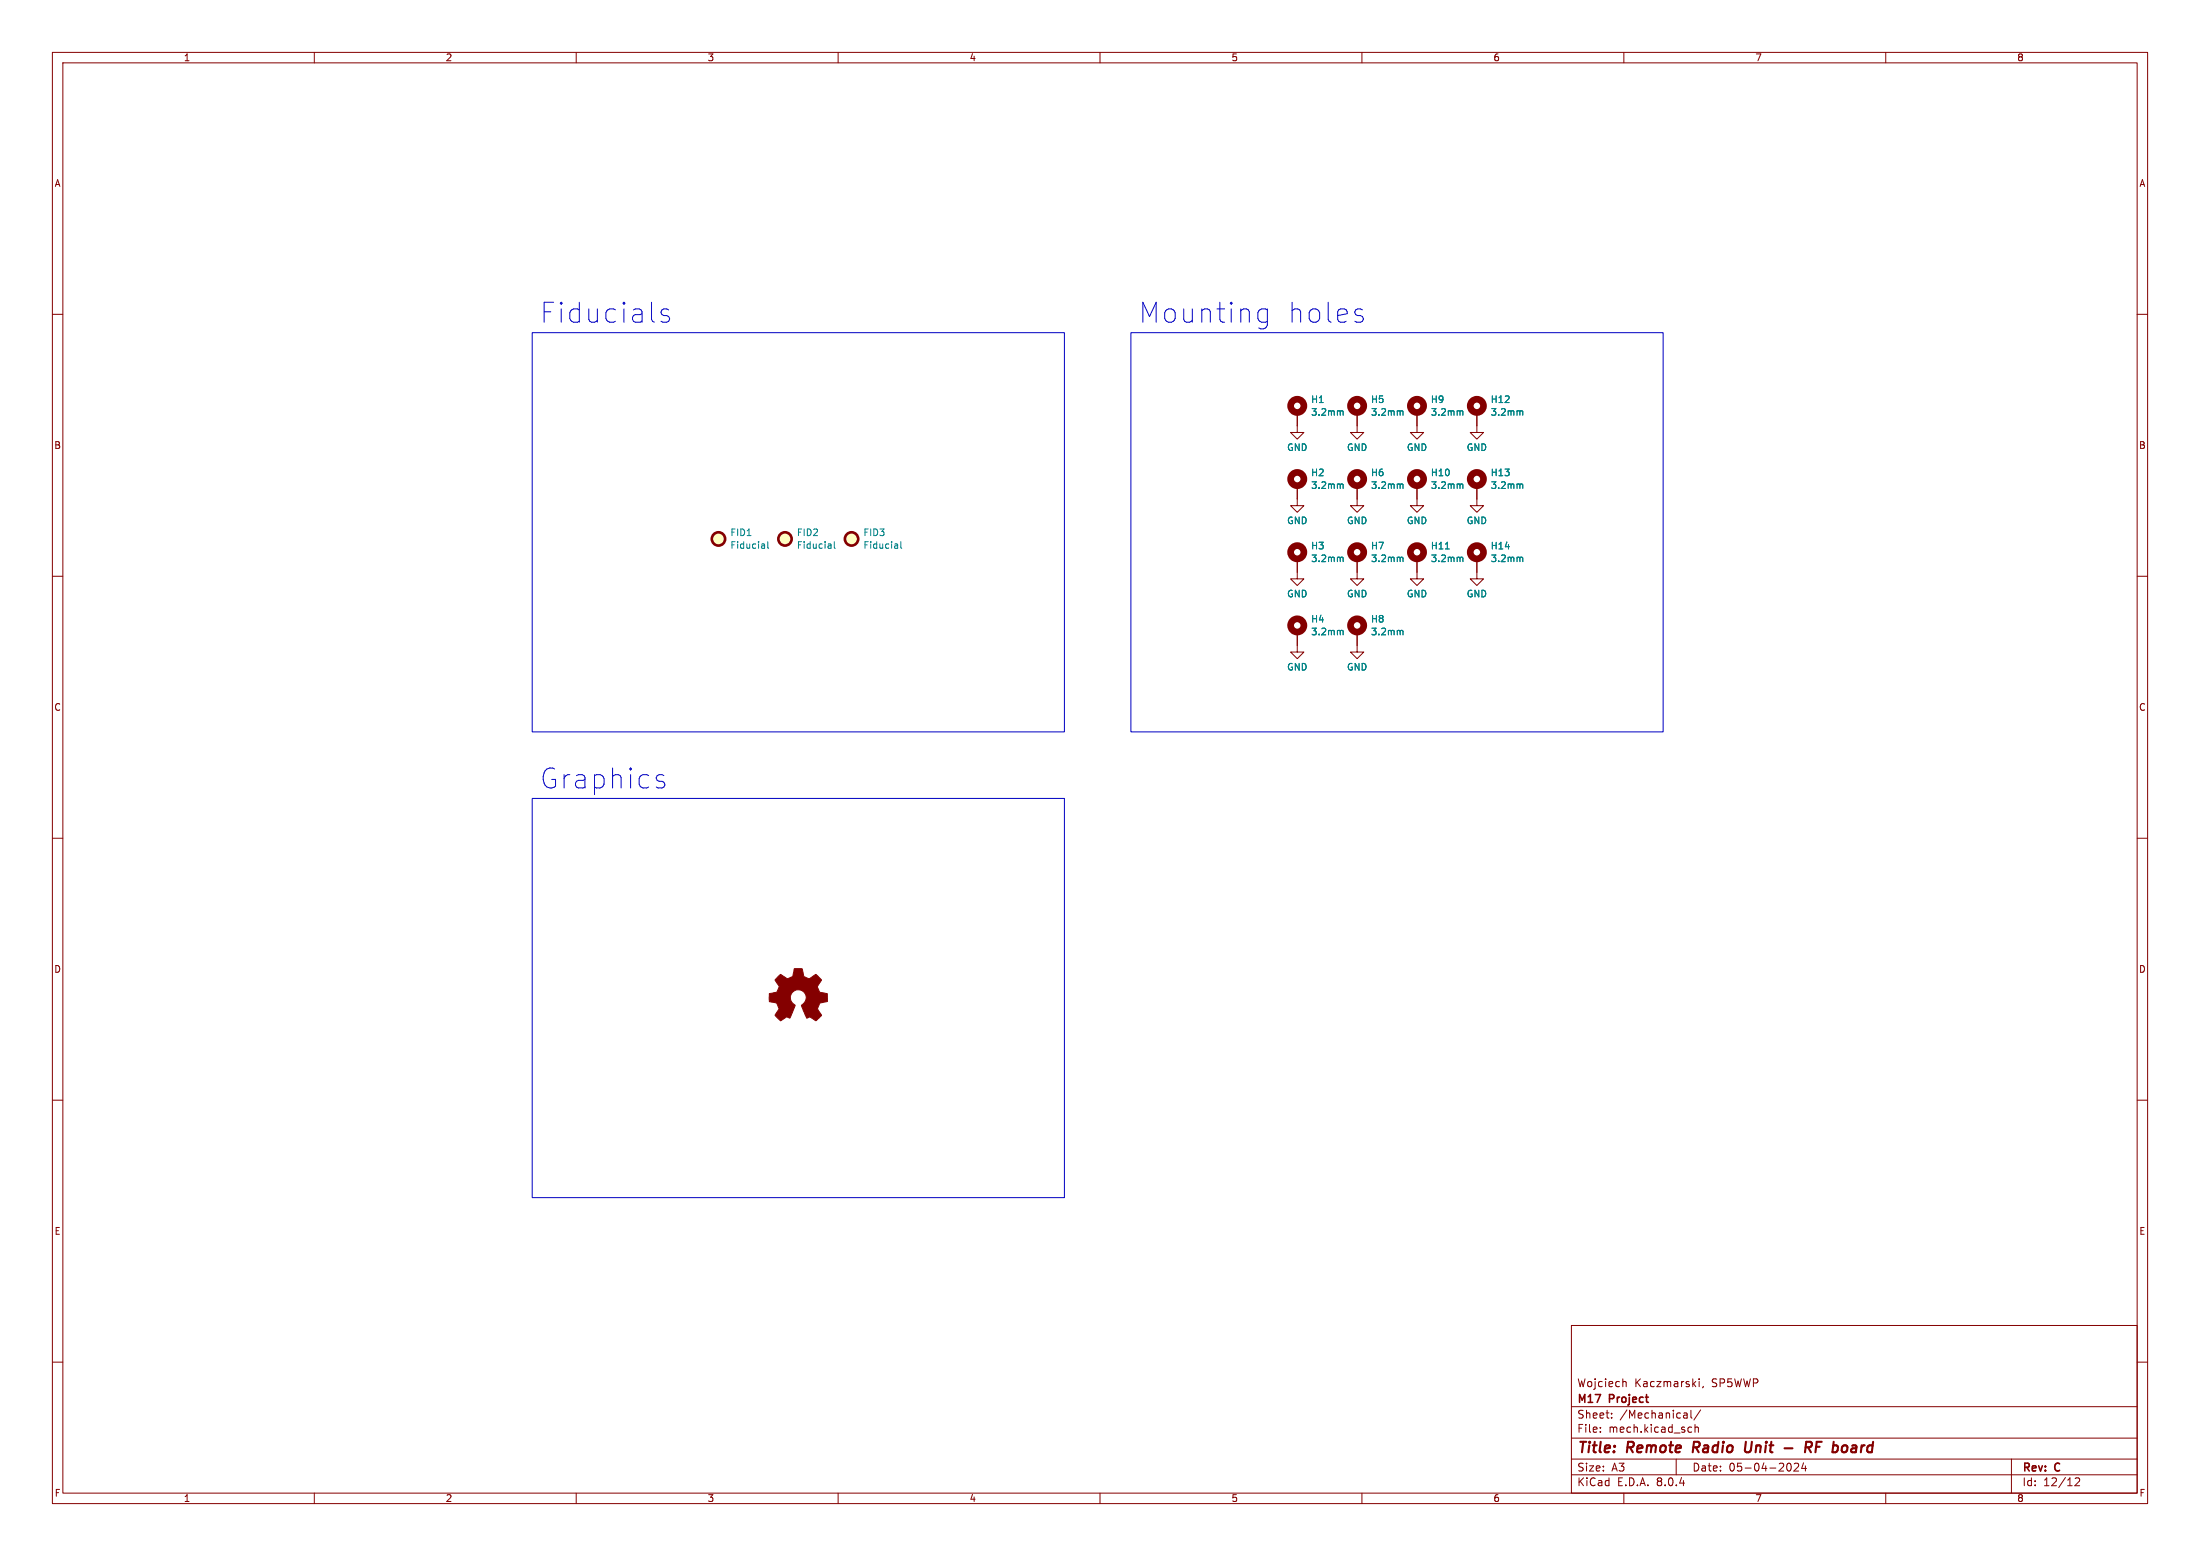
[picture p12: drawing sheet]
<svg xmlns="http://www.w3.org/2000/svg" width="420mm" height="297mm" viewBox="0 0 420 297" stroke-linecap="round" stroke-linejoin="round" font-family="sans-serif">
<g fill="none" stroke="#840000" stroke-width=".19">
<path d="M10 10h400v277h-400zM12 12h396v273h-396zM60 10v2M110 10v2M160 10v2M210 10v2M260 10v2M310 10v2M360 10v2M10 60h2M408 60h2M247.6 78.7v3.9h1.3l-1.3 1.2-1.2-1.2h1.2"/>
<path d="M259.1 78.7v3.9h1.2l-1.2 1.2-1.3-1.2h1.3M270.5 78.7v3.9h1.3l-1.3 1.2-1.3-1.2h1.3M281.9 78.7v3.9h1.3l-1.3 1.2-1.2-1.2h1.2M247.6 92.7v3.8h1.3l-1.3 1.3-1.2-1.3h1.2M259.1 92.7v3.8h1.2l-1.2 1.3-1.3-1.3h1.3M270.5 92.7v3.8h1.3l-1.3 1.3-1.3-1.3h1.3M281.9 92.7v3.8h1.3l-1.3 1.3-1.2-1.3h1.2M10 110h2M247.6 106.7v3.8h1.3l-1.3 1.3-1.2-1.3h1.2M259.1 106.7v3.8h1.2l-1.2 1.3-1.3-1.3h1.3M270.5 106.7v3.8h1.3l-1.3 1.3-1.3-1.3h1.3M281.9 106.7v3.8h1.3l-1.3 1.3-1.2-1.3h1.2"/>
<path d="M408 110h2M247.6 120.7v3.8h1.3l-1.3 1.2-1.2-1.2h1.2M259.1 120.7v3.8h1.2l-1.2 1.2-1.3-1.2h1.3M10 160h2M408 160h2M10 210h2M408 210h2M10 260h2M300 253h108v32h-108zM408 260h2M300 278.5h108M300 274.5h108"/>
<path d="M300 268.5h108M305.5 273.2v.2M305.5 272.5v.1M307.7 270.5v.2M307.7 269.8v.1M310 263.7h.2l.2 .2v.8M320 278.5v3M321.6 269.7l.4 .1 .1 .9M322.1 270.6l-.5 .1M322.1 270l-.5 .1M322.5 272.4l.4 .1M322.8 269.2v1.3l.2 .2"/>
<path d="M322.9 273.3l-.4 .1M323.6 272.5l.2-.1 .4 .1v.9M323.6 271.9v1.5M324.4 263.2v.1M324.4 263.7v1M324.7 269.1l-1.3 1.9M325.2 264.6l-.2 .3M341.3 279.4l.1-.1a.8 .8 0 0 1 .6 .7 .8 .8 0 0 1-.6 .8l-.1-.1M342.5 279.4l.6-.1 .2 .1 .1 .3-1 1.1h1M344.3 279.2l-.4 1.1h1M344.7 279.8v1M384 278.5v6.5"/>
<path d="M60 285v2M110 285v2M160 285v2M210 285v2M260 285v2M300 281.5h108M310 285v2M360 285v2M396.2 282.2l.5-.1 .2 .1 .1 .3-.9 1.1h.9"/>
</g>
<path d="M323.4 275.2l-.3 2M333.3 275.2l-.2 1.6 .2 .3a.66 .66 0 0 0 .8-.1M340.7 276.4h1.5M344.7 276.3h.8a.55 .55 0 0 0 .4-.5 .55 .55 0 0 0-.3-.6h-.8l-.2 2M345.2 276.3l.5 .9M346.7 276.2h.7M347.8 275.2h-1l-.2 2" fill="none" stroke="#840000" stroke-width=".4"/>
<g fill="none" stroke="#840000" stroke-width="1.3">
<circle cx="247.6" cy="77.5" r="1.27"/>
<circle cx="259.1" cy="77.5" r="1.27"/>
<circle cx="270.5" cy="77.5" r="1.27"/>
<circle cx="281.9" cy="77.5" r="1.27"/>
<circle cx="247.6" cy="91.4" r="1.27"/>
<circle cx="259.1" cy="91.4" r="1.27"/>
<circle cx="270.5" cy="91.4" r="1.27"/>
<circle cx="281.9" cy="91.4" r="1.27"/>
<circle cx="247.6" cy="119.4" r="1.27"/>
<circle cx="247.6" cy="105.4" r="1.27"/>
<circle cx="259.1" cy="105.4" r="1.27"/>
<circle cx="259.1" cy="119.4" r="1.27"/>
<circle cx="270.5" cy="105.4" r="1.27"/>
<circle cx="281.9" cy="105.4" r="1.27"/>
</g>
<g fill="none" stroke="#008484" stroke-width=".19">
<path d="M256 78.4l.4 .2v.7M267.5 78.4l.3 .2v.7M278.9 78.4l.4 .2v.7M290.3 78.4l.4 .2v.7M256 92.4l.4 .2v.6M267.5 92.4l.3 .2v.6M278.9 92.4l.4 .2v.6M290.3 92.4l.4 .2v.6M145.9 103.9l.1 .8M146 104.6l-.2 .1M146 104.1l-.2 .1M146.6 103.4v1.1l.1 .2"/>
<path d="M158.6 103.9l.1 .8M158.7 104.6l-.2 .1M158.7 104.1l-.2 .1M159.3 103.4v1.1l.1 .2M171.3 103.9l.1 .8M171.4 104.6l-.2 .1M171.4 104.1l-.2 .1M172 103.4v1.1l.1 .2M256 106.4l.4 .1v.7M267.5 106.4l.3 .1v.7M275.9 104.8h.8M278.9 106.4l.4 .1v.7"/>
<path d="M290.3 106.4l.4 .1v.7M256 120.3l.4 .2v.7M267.5 120.3l.3 .2v.7"/>
</g>
<path d="M148.5 186.5l.5-.5 .9 .6a.62 .62 0 0 0 1 0l.4-.2 .3-1.5h1.5l.1 .5a1.13 1.13 0 0 0 .8 1.2l.5 .2 1.3-.8 1 1-.4 .7a.75 .75 0 0 0-.1 1.2l.2 .5 1.4 .3 .1 1.5-1.5 .2v.2a1.18 1.18 0 0 0-.2 1.4l.5 .8-.1 .1-.9 .9-.9-.5a.54 .54 0 0 0-.8 0l-1.1-2.3a2.33 2.33 0 0 0 .9-2 1.54 1.54 0 0 0-2.5-.7 1.54 1.54 0 0 0 .4 2.6l-.9 2.2a.4 .4 0 0 1-.4 .2 .4 .4 0 0 1-.3-.2l-1.2 .7-.9-.8-.1-.2 .7-1.2-.2-.6a.71 .71 0 0 0-.9-.7l-.7-.2v-1.4l.4-.1a1.11 1.11 0 0 0 1.2-.7 .72 .72 0 0 0-.2-1.2l-.3-.7z" fill="#840000" stroke="#840000" stroke-width=".19"/>
<g fill="#ffffc2" stroke="#ffffc2" stroke-width=".19">
<circle cx="137.2" cy="102.9" r="1.27"/>
<circle cx="162.6" cy="102.9" r="1.27"/>
<circle cx="149.9" cy="102.9" r="1.27"/>
</g>
<g fill="none" stroke="#840000" stroke-width=".51">
<circle cx="137.2" cy="102.9" r="1.27"/>
<circle cx="149.9" cy="102.9" r="1.27"/>
<circle cx="162.6" cy="102.9" r="1.27"/>
</g>
<path d="M127.6 59.1l-.3-.1h-.6l-.3 .1-.2 .4 .2 .6 1.2 .3 .2 .4-.2 .5-.3 .2h-.7l-.4-.2M240.5 59.1l.4-.1h.7l.3 .1M241.9 59v3a1.03 1.03 0 0 1-1.6 .6M259.2 59h.5l.4 .1M101.6 63.5h101.6v76.2h-101.6zM215.9 63.5h101.6v76.2h-101.6zM240.5 61.3l.4 .2h.7l.3-.2M259.2 60.2h.5l.4 .2 .2 .6-.2 .3-.4 .2h-.7M101.6 152.4h101.6v76.2h-101.6zM125.5 149l.3 .1h.6l.3 .2 .2 .4-.2 .5-.3 .2h-.8M125.5 148l.3-.1h.6l.3 .1" fill="none" stroke="#0000c2" stroke-width=".19"/>
<g font-size="5.3" fill="#0000c2">
<text x="102.9" y="62">Fiducials</text>
<text x="217.2" y="62">Mounting</text>
<text x="245.3" y="62">holes</text>
<text x="102.9" y="150.9">Graphics</text>
</g>
<g font-size="2.8" fill="#840000">
<text x="301" y="277.9">Title:</text>
<text x="310.6" y="277.9">Remote</text>
<text x="324" y="277.9">Radio</text>
<text x="334.7" y="277.9">Unit</text>
<text x="347.8" y="277.9">RF</text>
<text x="353.9" y="277.9">board</text>
</g>
<g font-size="2.1" fill="#840000">
<text x="301" y="268.2">M17</text>
<text x="301" y="265">Wojciech</text>
<text x="307.3" y="268.2">Project</text>
<text x="312" y="265">Kaczmarski,</text>
<text x="326.8" y="265">SP5WWP</text>
<text x="301" y="273.7">File:</text>
<text x="301" y="271">Sheet:</text>
<text x="307.1" y="273.7">mech.kicad_sch</text>
<text x="309.2" y="271">/Mechanical/</text>
<text x="301" y="281.1">Size:</text>
<text x="307.6" y="281.1">A3</text>
<text x="323" y="281.1">Date:</text>
<text x="330" y="281.1">05-04-2024</text>
<text x="386" y="281.3">Rev:</text>
<text x="392.4" y="281.3">C</text>
<text x="301" y="283.9">KiCad</text>
<text x="308.7" y="283.9">E.D.A.</text>
<text x="316.3" y="283.9">8.0.4</text>
<text x="386" y="283.9">Id:</text>
<text x="390.1" y="283.9">12/12</text>
</g>
<g font-size="1.8" fill="#840000">
<text x="35" y="11.9">1</text>
<text x="85" y="11.9">2</text>
<text x="135" y="11.9">3</text>
<text x="185" y="11.9">4</text>
<text x="235" y="11.9">5</text>
<text x="285" y="11.9">6</text>
<text x="335" y="11.9">7</text>
<text x="385" y="11.9">8</text>
<text x="10.3" y="35.9">A</text>
<text x="408.3" y="35.9">A</text>
<text x="10.3" y="85.9">B</text>
<text x="408.2" y="85.9">B</text>
<text x="10.3" y="135.9">C</text>
<text x="408.2" y="135.9">C</text>
<text x="10.3" y="185.9">D</text>
<text x="408.2" y="185.9">D</text>
<text x="10.3" y="235.9">E</text>
<text x="408.3" y="235.9">E</text>
<text x="10.3" y="285.9">F</text>
<text x="35" y="286.9">1</text>
<text x="85" y="286.9">2</text>
<text x="135" y="286.9">3</text>
<text x="185" y="286.9">4</text>
<text x="235" y="286.9">5</text>
<text x="285" y="286.9">6</text>
<text x="335" y="286.9">7</text>
<text x="385" y="286.9">8</text>
<text x="408.3" y="285.9">F</text>
</g>
<g font-size="1.8" fill="#008484">
<text x="250.2" y="77.1">H1</text>
<text x="261.6" y="77.1">H5</text>
<text x="273.1" y="77.1">H9</text>
<text x="284.5" y="77.1">H12</text>
<text x="250.2" y="79.5">3.2mm</text>
<text x="261.6" y="79.5">3.2mm</text>
<text x="273.1" y="79.5">3.2mm</text>
<text x="284.5" y="79.5">3.2mm</text>
<text x="245.6" y="86.3">GND</text>
<text x="257" y="86.3">GND</text>
<text x="268.5" y="86.3">GND</text>
<text x="279.9" y="86.3">GND</text>
<text x="250.2" y="91.1">H2</text>
<text x="250.2" y="93.5">3.2mm</text>
<text x="261.6" y="91.1">H6</text>
<text x="261.6" y="93.5">3.2mm</text>
<text x="273.1" y="91.1">H10</text>
<text x="273.1" y="93.5">3.2mm</text>
<text x="284.5" y="91.1">H13</text>
<text x="284.5" y="93.5">3.2mm</text>
<text x="245.6" y="100.2">GND</text>
<text x="257" y="100.2">GND</text>
<text x="268.5" y="100.2">GND</text>
<text x="279.9" y="100.2">GND</text>
<text x="139.3" y="102.5">FID1</text>
<text x="139.3" y="104.9">Fiducial</text>
<text x="152" y="102.5">FID2</text>
<text x="152" y="104.9">Fiducial</text>
<text x="164.7" y="102.5">FID3</text>
<text x="164.7" y="104.9">Fiducial</text>
<text x="250.2" y="105.1">H3</text>
<text x="250.2" y="107.5">3.2mm</text>
<text x="261.6" y="105.1">H7</text>
<text x="261.6" y="107.5">3.2mm</text>
<text x="273.1" y="105.1">H11</text>
<text x="273.1" y="107.5">3.2mm</text>
<text x="284.5" y="105.1">H14</text>
<text x="284.5" y="107.5">3.2mm</text>
<text x="245.6" y="114.2">GND</text>
<text x="250.2" y="119">H4</text>
<text x="257" y="114.2">GND</text>
<text x="261.6" y="119">H8</text>
<text x="268.5" y="114.2">GND</text>
<text x="279.9" y="114.2">GND</text>
<text x="250.2" y="121.5">3.2mm</text>
<text x="261.6" y="121.5">3.2mm</text>
<text x="245.6" y="128.2">GND</text>
<text x="257" y="128.2">GND</text>
</g>
</svg>
